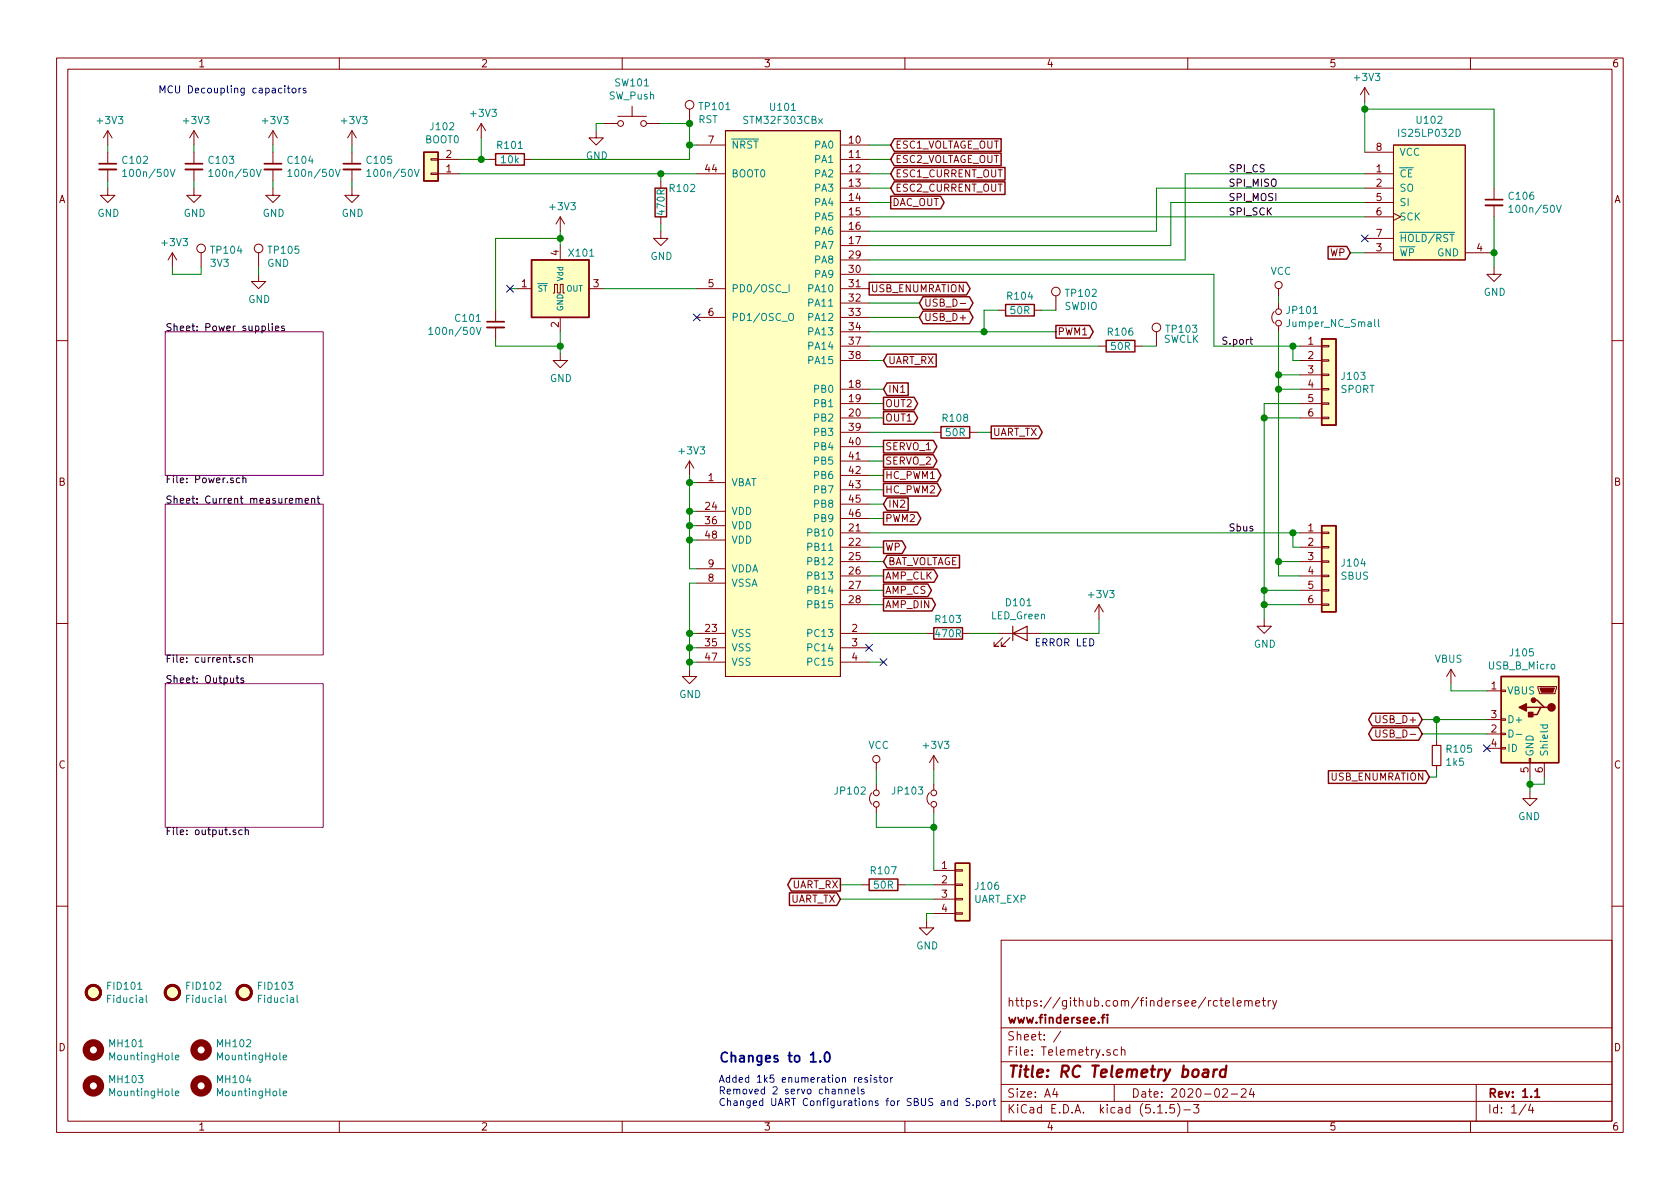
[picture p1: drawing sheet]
EESchema Schematic File Version 4
EELAYER 30 0
EELAYER END
$Descr A4 11693 8268
encoding utf-8
Sheet 1 4
Title "RC Telemetry board"
Date "2020-02-24"
Rev "1.1"
Comp "www.findersee.fi"
Comment1 "https://github.com/findersee/rctelemetry"
Comment2 ""
Comment3 ""
Comment4 ""
$EndDescr
$Comp
L Device:C_Small C104
U 1 1
P 1900 1150
F 0 "C104" H 1992 1196 50  0000 L CNN
F 1 "100n/50V" H 1992 1105 50  0000 L CNN
F 2 "Capacitor_SMD:C_0603_1608Metric_Pad1.05x0.95mm_HandSolder" H 1900 1150 50  0001 C CNN
F 3 "~" H 1900 1150 50  0001 C CNN
	1    1900 1150
	1    0    0    -1  
$EndComp
$Comp
L Device:C_Small C105
U 1 1
P 2450 1150
F 0 "C105" H 2542 1196 50  0000 L CNN
F 1 "100n/50V" H 2542 1105 50  0000 L CNN
F 2 "Capacitor_SMD:C_0603_1608Metric_Pad1.05x0.95mm_HandSolder" H 2450 1150 50  0001 C CNN
F 3 "~" H 2450 1150 50  0001 C CNN
	1    2450 1150
	1    0    0    -1  
$EndComp
Wire Wire Line
	2450 1000 2450 1050
Wire Wire Line
	1900 1050 1900 1000
Wire Wire Line
	2450 1250 2450 1300
Wire Wire Line
	1900 1250 1900 1300
$Comp
L power:GND #PWR0120
U 1 1
P 1900 1300
F 0 "#PWR0120" H 1900 1050 50  0001 C CNN
F 1 "GND" H 1905 1127 50  0000 C CNN
F 2 "" H 1900 1300 50  0001 C CNN
F 3 "" H 1900 1300 50  0001 C CNN
	1    1900 1300
	1    0    0    -1  
$EndComp
$Comp
L power:GND #PWR0121
U 1 1
P 2450 1300
F 0 "#PWR0121" H 2450 1050 50  0001 C CNN
F 1 "GND" H 2455 1127 50  0000 C CNN
F 2 "" H 2450 1300 50  0001 C CNN
F 3 "" H 2450 1300 50  0001 C CNN
	1    2450 1300
	1    0    0    -1  
$EndComp
$Comp
L power:+3V3 #PWR0116
U 1 1
P 1900 1000
F 0 "#PWR0116" H 1900 850 50  0001 C CNN
F 1 "+3V3" H 1915 1173 50  0000 C CNN
F 2 "" H 1900 1000 50  0001 C CNN
F 3 "" H 1900 1000 50  0001 C CNN
	1    1900 1000
	1    0    0    -1  
$EndComp
$Comp
L power:+3V3 #PWR0117
U 1 1
P 2450 1000
F 0 "#PWR0117" H 2450 850 50  0001 C CNN
F 1 "+3V3" H 2465 1173 50  0000 C CNN
F 2 "" H 2450 1000 50  0001 C CNN
F 3 "" H 2450 1000 50  0001 C CNN
	1    2450 1000
	1    0    0    -1  
$EndComp
$Comp
L power:GND #PWR0111
U 1 1
P 4800 4650
F 0 "#PWR0111" H 4800 4400 50  0001 C CNN
F 1 "GND" H 4805 4477 50  0000 C CNN
F 2 "" H 4800 4650 50  0001 C CNN
F 3 "" H 4800 4650 50  0001 C CNN
	1    4800 4650
	1    0    0    -1  
$EndComp
Wire Wire Line
	4850 4400 4800 4400
Wire Wire Line
	4800 4400 4800 4500
Wire Wire Line
	4850 4500 4800 4500
Connection ~ 4800 4500
Wire Wire Line
	4800 4500 4800 4600
Wire Wire Line
	4850 4600 4800 4600
Connection ~ 4800 4600
Wire Wire Line
	4800 4600 4800 4650
$Comp
L power:+3V3 #PWR0110
U 1 1
P 4800 3300
F 0 "#PWR0110" H 4800 3150 50  0001 C CNN
F 1 "+3V3" H 4815 3473 50  0000 C CNN
F 2 "" H 4800 3300 50  0001 C CNN
F 3 "" H 4800 3300 50  0001 C CNN
	1    4800 3300
	1    0    0    -1  
$EndComp
Wire Wire Line
	4850 3550 4800 3550
Wire Wire Line
	4800 3550 4800 3350
Wire Wire Line
	4850 3350 4800 3350
Connection ~ 4800 3350
Wire Wire Line
	4800 3350 4800 3300
Wire Wire Line
	4850 3650 4800 3650
Wire Wire Line
	4800 3650 4800 3550
Connection ~ 4800 3550
Wire Wire Line
	4850 3750 4800 3750
Wire Wire Line
	4800 3750 4800 3650
Connection ~ 4800 3650
$Comp
L Device:R R101
U 1 1
P 3550 1100
F 0 "R101" V 3450 1100 50  0000 C CNN
F 1 "10k" V 3550 1100 50  0000 C CNN
F 2 "Resistor_SMD:R_0603_1608Metric_Pad1.05x0.95mm_HandSolder" V 3480 1100 50  0001 C CNN
F 3 "~" H 3550 1100 50  0001 C CNN
	1    3550 1100
	0    1    1    0   
$EndComp
$Comp
L power:+3V3 #PWR0103
U 1 1
P 3350 950
F 0 "#PWR0103" H 3350 800 50  0001 C CNN
F 1 "+3V3" H 3365 1123 50  0000 C CNN
F 2 "" H 3350 950 50  0001 C CNN
F 3 "" H 3350 950 50  0001 C CNN
	1    3350 950 
	1    0    0    -1  
$EndComp
Wire Wire Line
	3400 1100 3350 1100
Wire Wire Line
	3350 1100 3350 950 
$Comp
L Device:R R102
U 1 1
P 4600 1400
F 0 "R102" H 4750 1500 50  0000 C CNN
F 1 "470R" V 4600 1400 50  0000 C CNN
F 2 "Resistor_SMD:R_0603_1608Metric_Pad1.05x0.95mm_HandSolder" V 4530 1400 50  0001 C CNN
F 3 "~" H 4600 1400 50  0001 C CNN
	1    4600 1400
	1    0    0    -1  
$EndComp
$Comp
L power:GND #PWR0107
U 1 1
P 4600 1600
F 0 "#PWR0107" H 4600 1350 50  0001 C CNN
F 1 "GND" H 4605 1427 50  0000 C CNN
F 2 "" H 4600 1600 50  0001 C CNN
F 3 "" H 4600 1600 50  0001 C CNN
	1    4600 1600
	1    0    0    -1  
$EndComp
Wire Wire Line
	4850 1200 4600 1200
Wire Wire Line
	4600 1200 4600 1250
Wire Wire Line
	4600 1550 4600 1600
$Comp
L Connector_Generic:Conn_01x02 J102
U 1 1
P 3000 1200
F 0 "J102" H 2920 875 50  0000 C CNN
F 1 "BOOT0" H 2920 966 50  0000 C CNN
F 2 "Pin_Headers:Pin_Header_Straight_1x02_Pitch1.27mm" H 3000 1200 50  0001 C CNN
F 3 "~" H 3000 1200 50  0001 C CNN
F 4 "-prod" H 3000 1200 50  0001 C CNN "Config"
	1    3000 1200
	-1   0    0    1   
$EndComp
Wire Wire Line
	3200 1100 3350 1100
Connection ~ 3350 1100
Wire Wire Line
	4600 1200 3200 1200
Connection ~ 4600 1200
$Sheet
S 1150 2300 1100 1000
U 5CE22262
F0 "Power supplies" 50
F1 "Power.sch" 50
$EndSheet
$Sheet
S 1150 3500 1100 1050
U 5CE3A6F3
F0 "Current measurement" 50
F1 "current.sch" 50
$EndSheet
Text GLabel 6200 1000 2    50   Input ~ 0
ESC1_VOLTAGE_OUT
Text GLabel 6200 1100 2    50   Input ~ 0
ESC2_VOLTAGE_OUT
Text GLabel 6200 1200 2    50   Input ~ 0
ESC1_CURRENT_OUT
Text GLabel 6200 1300 2    50   Input ~ 0
ESC2_CURRENT_OUT
Wire Wire Line
	6200 1000 6050 1000
Wire Wire Line
	6050 1100 6200 1100
Wire Wire Line
	6200 1200 6050 1200
Wire Wire Line
	6050 1300 6200 1300
$Comp
L Connector_Generic:Conn_01x06 J103
U 1 1
P 9250 2600
F 0 "J103" H 9329 2592 50  0000 L CNN
F 1 "SPORT" H 9329 2501 50  0000 L CNN
F 2 "Pin_Headers:Pin_Header_Straight_2x03" H 9250 2600 50  0001 C CNN
F 3 "~" H 9250 2600 50  0001 C CNN
F 4 "-prod" H 9250 2600 50  0001 C CNN "Config"
	1    9250 2600
	1    0    0    -1  
$EndComp
$Comp
L power:VCC #PWR0105
U 1 1
P 8900 2050
F 0 "#PWR0105" H 8900 1900 50  0001 C CNN
F 1 "VCC" H 8917 2223 50  0000 C CNN
F 2 "" H 8900 2050 50  0001 C CNN
F 3 "" H 8900 2050 50  0001 C CNN
	1    8900 2050
	1    0    0    -1  
$EndComp
Wire Wire Line
	9050 2600 8900 2600
Wire Wire Line
	9050 2700 8900 2700
Wire Wire Line
	8900 2700 8900 2600
Wire Wire Line
	9050 2800 8800 2800
Wire Wire Line
	8800 2800 8800 2900
Wire Wire Line
	9050 2900 8800 2900
Connection ~ 8800 2900
Wire Wire Line
	9050 2500 9000 2500
Wire Wire Line
	9000 2500 9000 2400
Wire Wire Line
	9000 2400 9050 2400
$Comp
L Connector_Generic:Conn_01x06 J104
U 1 1
P 9250 3900
F 0 "J104" H 9329 3892 50  0000 L CNN
F 1 "SBUS" H 9329 3801 50  0000 L CNN
F 2 "Pin_Headers:Pin_Header_Straight_2x03" H 9250 3900 50  0001 C CNN
F 3 "~" H 9250 3900 50  0001 C CNN
F 4 "-prod" H 9250 3900 50  0001 C CNN "Config"
	1    9250 3900
	1    0    0    -1  
$EndComp
$Comp
L power:GND #PWR0109
U 1 1
P 8800 4300
F 0 "#PWR0109" H 8800 4050 50  0001 C CNN
F 1 "GND" H 8805 4127 50  0000 C CNN
F 2 "" H 8800 4300 50  0001 C CNN
F 3 "" H 8800 4300 50  0001 C CNN
	1    8800 4300
	1    0    0    -1  
$EndComp
Wire Wire Line
	9050 3900 8900 3900
Wire Wire Line
	9050 4000 8900 4000
Wire Wire Line
	8900 4000 8900 3900
Connection ~ 8900 3900
Wire Wire Line
	9050 4100 8800 4100
Wire Wire Line
	9050 4200 8800 4200
Connection ~ 8800 4200
Wire Wire Line
	8800 4200 8800 4300
Wire Wire Line
	9050 3800 9000 3800
Wire Wire Line
	9000 3800 9000 3700
Wire Wire Line
	9000 3700 9050 3700
Wire Wire Line
	6050 2100 6400 2100
Wire Wire Line
	6050 2200 6400 2200
$Comp
L Connector:USB_B_Micro J105
U 1 1
P 10650 5000
F 0 "J105" H 10705 5467 50  0000 C CNN
F 1 "USB_B_Micro" H 10705 5376 50  0000 C CNN
F 2 "PCBDecals:USB_Micro-B" H 10800 4950 50  0001 C CNN
F 3 "~" H 10800 4950 50  0001 C CNN
F 4 "-prod" H 10650 5000 50  0001 C CNN "Config"
	1    10650 5000
	-1   0    0    -1  
$EndComp
Wire Wire Line
	10350 5000 10000 5000
Wire Wire Line
	10350 5100 9900 5100
$Comp
L power:GND #PWR0113
U 1 1
P 10650 5500
F 0 "#PWR0113" H 10650 5250 50  0001 C CNN
F 1 "GND" H 10655 5327 50  0000 C CNN
F 2 "" H 10650 5500 50  0001 C CNN
F 3 "" H 10650 5500 50  0001 C CNN
	1    10650 5500
	-1   0    0    -1  
$EndComp
Wire Wire Line
	10650 5500 10650 5450
Wire Wire Line
	10650 5450 10750 5450
Wire Wire Line
	10750 5450 10750 5400
Wire Wire Line
	10650 5450 10650 5400
Connection ~ 10650 5450
Wire Wire Line
	4850 2000 4200 2000
$Comp
L power:+3V3 #PWR0106
U 1 1
P 3900 1600
F 0 "#PWR0106" H 3900 1450 50  0001 C CNN
F 1 "+3V3" H 3915 1773 50  0000 C CNN
F 2 "" H 3900 1600 50  0001 C CNN
F 3 "" H 3900 1600 50  0001 C CNN
	1    3900 1600
	1    0    0    -1  
$EndComp
Wire Wire Line
	3900 1600 3900 1650
$Comp
L power:GND #PWR0108
U 1 1
P 3900 2450
F 0 "#PWR0108" H 3900 2200 50  0001 C CNN
F 1 "GND" H 3905 2277 50  0000 C CNN
F 2 "" H 3900 2450 50  0001 C CNN
F 3 "" H 3900 2450 50  0001 C CNN
	1    3900 2450
	1    0    0    -1  
$EndComp
Wire Wire Line
	3900 2300 3900 2400
Wire Wire Line
	3600 2000 3550 2000
Connection ~ 3900 1650
Wire Wire Line
	3900 1650 3900 1700
$Comp
L Device:C_Small C101
U 1 1
P 3450 2250
F 0 "C101" H 3542 2296 50  0000 L CNN
F 1 "100n/50V" H 3542 2205 50  0000 L CNN
F 2 "Capacitor_SMD:C_0603_1608Metric_Pad1.05x0.95mm_HandSolder" H 3450 2250 50  0001 C CNN
F 3 "~" H 3450 2250 50  0001 C CNN
	1    3450 2250
	-1   0    0    -1  
$EndComp
Wire Wire Line
	3450 1650 3450 2150
Wire Wire Line
	3900 2400 3450 2400
Wire Wire Line
	3450 2400 3450 2350
Connection ~ 3900 2400
Wire Wire Line
	3900 2400 3900 2450
Text Label 8550 3700 0    50   ~ 0
Sbus
Connection ~ 9000 2400
Text Label 8500 2400 0    50   ~ 0
S.port
Wire Wire Line
	8450 2400 8450 1900
Wire Wire Line
	8450 1900 6050 1900
Wire Wire Line
	8450 2400 9000 2400
$Comp
L power:GND #PWR0104
U 1 1
P 10400 1850
F 0 "#PWR0104" H 10400 1600 50  0001 C CNN
F 1 "GND" H 10405 1677 50  0000 C CNN
F 2 "" H 10400 1850 50  0001 C CNN
F 3 "" H 10400 1850 50  0001 C CNN
	1    10400 1850
	1    0    0    -1  
$EndComp
Wire Wire Line
	8900 2700 8900 3900
Connection ~ 8900 2700
Wire Wire Line
	8800 2900 8800 4100
Connection ~ 8800 4100
Wire Wire Line
	8800 4100 8800 4200
$Comp
L Switch:SW_Push SW101
U 1 1
P 4400 850
F 0 "SW101" H 4400 1135 50  0000 C CNN
F 1 "SW_Push" H 4400 1044 50  0000 C CNN
F 2 "Button_Switch_SMD:SW_SPST_B3U-1000P" H 4400 1050 50  0001 C CNN
F 3 "https://omronfs.omron.com/en_US/ecb/products/pdf/en-b3u.pdf" H 4400 1050 50  0001 C CNN
F 4 "-prod" H 4400 850 50  0001 C CNN "Config"
F 5 "B3U-1000P" H 4400 850 50  0001 C CNN "MPN"
F 6 "Omron" H 4400 850 50  0001 C CNN "Manufacturer"
	1    4400 850 
	1    0    0    -1  
$EndComp
$Comp
L power:GND #PWR0102
U 1 1
P 4150 900
F 0 "#PWR0102" H 4150 650 50  0001 C CNN
F 1 "GND" H 4155 727 50  0000 C CNN
F 2 "" H 4150 900 50  0001 C CNN
F 3 "" H 4150 900 50  0001 C CNN
	1    4150 900 
	1    0    0    -1  
$EndComp
Wire Wire Line
	4200 850  4150 850 
Wire Wire Line
	4150 850  4150 900 
Wire Wire Line
	4850 1000 4800 1000
Wire Wire Line
	4800 1000 4800 1100
Wire Wire Line
	4800 1100 3700 1100
Wire Wire Line
	4600 850  4800 850 
Wire Wire Line
	4800 850  4800 1000
Connection ~ 4800 1000
$Sheet
S 1150 4750 1100 1000
U 5CEA3FFC
F0 "Outputs" 50
F1 "output.sch" 50
$EndSheet
Text Label 8550 1500 0    50   ~ 0
SPI_SCK
Text Label 8550 1300 0    50   ~ 0
SPI_MISO
Text Label 8550 1400 0    50   ~ 0
SPI_MOSI
Text Label 8550 1200 0    50   ~ 0
SPI_CS
Wire Wire Line
	6150 2500 6050 2500
Wire Wire Line
	6050 2700 6150 2700
Text GLabel 6150 3600 2    50   Output ~ 0
PWM2
Text GLabel 6150 3300 2    50   Output ~ 0
HC_PWM1
Text GLabel 6150 3400 2    50   Output ~ 0
HC_PWM2
Text GLabel 7350 2300 2    50   Output ~ 0
PWM1
Wire Wire Line
	6150 3300 6050 3300
Wire Wire Line
	6150 3400 6050 3400
Wire Wire Line
	6150 3600 6050 3600
Text GLabel 6150 2900 2    50   Output ~ 0
OUT1
Text GLabel 6150 2700 2    50   Input ~ 0
IN1
Text GLabel 6150 2800 2    50   Output ~ 0
OUT2
Text GLabel 6150 3500 2    50   Input ~ 0
IN2
Wire Wire Line
	6050 2800 6150 2800
Wire Wire Line
	6150 2900 6050 2900
Wire Wire Line
	6050 3100 6150 3100
Wire Wire Line
	4850 4050 4800 4050
Connection ~ 4800 4400
Wire Wire Line
	6150 4100 6050 4100
Wire Wire Line
	6150 4200 6050 4200
$Comp
L power:GND #PWR0122
U 1 1
P 6450 6400
F 0 "#PWR0122" H 6450 6150 50  0001 C CNN
F 1 "GND" H 6455 6227 50  0000 C CNN
F 2 "" H 6450 6400 50  0001 C CNN
F 3 "" H 6450 6400 50  0001 C CNN
	1    6450 6400
	1    0    0    -1  
$EndComp
Wire Wire Line
	6500 6350 6450 6350
Wire Wire Line
	6450 6350 6450 6400
Text GLabel 6150 3900 2    50   Input ~ 0
BAT_VOLTAGE
Wire Wire Line
	6150 3900 6050 3900
$Comp
L Device:Jumper_NC_Small JP101
U 1 1
P 8900 2200
F 0 "JP101" V 8946 2153 50  0000 R CNN
F 1 "Jumper_NC_Small" V 8855 2153 50  0000 R CNN
F 2 "Connector_PinHeader_2.54mm:PinHeader_1x02_P2.54mm_Vertical" H 8900 2200 50  0001 C CNN
F 3 "~" H 8900 2200 50  0001 C CNN
F 4 "-prod" H 8900 2200 50  0001 C CNN "Config"
	1    8900 2200
	0    -1   -1   0   
$EndComp
Wire Wire Line
	8900 2300 8900 2600
Connection ~ 8900 2600
Wire Wire Line
	8900 2050 8900 2100
Wire Wire Line
	10350 4800 10100 4800
NoConn ~ 4850 2200
Wire Wire Line
	10100 4800 10100 4750
$Comp
L power:VBUS #PWR0112
U 1 1
P 10100 4750
F 0 "#PWR0112" H 10100 4600 50  0001 C CNN
F 1 "VBUS" H 10115 4923 50  0000 C CNN
F 2 "" H 10100 4750 50  0001 C CNN
F 3 "" H 10100 4750 50  0001 C CNN
	1    10100 4750
	-1   0    0    -1  
$EndComp
Wire Wire Line
	6050 4000 6150 4000
Wire Wire Line
	8250 1200 8250 1800
Connection ~ 9000 3700
Wire Wire Line
	8250 1200 9500 1200
$Comp
L power:+3V3 #PWR0101
U 1 1
P 9500 700
F 0 "#PWR0101" H 9500 550 50  0001 C CNN
F 1 "+3V3" H 9515 873 50  0000 C CNN
F 2 "" H 9500 700 50  0001 C CNN
F 3 "" H 9500 700 50  0001 C CNN
	1    9500 700 
	1    0    0    -1  
$EndComp
NoConn ~ 9500 1650
$Comp
L Device:LED D101
U 1 1
P 7100 4400
F 0 "D101" H 7091 4616 50  0000 C CNN
F 1 "LED_Green" H 7091 4525 50  0000 C CNN
F 2 "LEDs:LED_0603_HandSoldering" H 7100 4400 50  0001 C CNN
F 3 "~" H 7100 4400 50  0001 C CNN
	1    7100 4400
	1    0    0    -1  
$EndComp
$Comp
L power:+3V3 #PWR0125
U 1 1
P 7650 4300
F 0 "#PWR0125" H 7650 4150 50  0001 C CNN
F 1 "+3V3" H 7665 4473 50  0000 C CNN
F 2 "" H 7650 4300 50  0001 C CNN
F 3 "" H 7650 4300 50  0001 C CNN
	1    7650 4300
	1    0    0    -1  
$EndComp
Wire Wire Line
	7650 4300 7650 4400
Wire Wire Line
	7650 4400 7250 4400
$Comp
L Telemetry-rescue:STM32F303CBx-Misc U101
U 1 1
P 5450 3100
F 0 "U101" H 5450 5465 50  0000 C CNN
F 1 "STM32F303CBx" H 5450 5374 50  0000 C CNN
F 2 "Housings_QFP:LQFP-48_7x7mm_Pitch0.5mm" H 6200 4950 50  0001 C CNN
F 3 "https://www.st.com/resource/en/datasheet/stm32f303cb.pdf" H 6200 4950 50  0001 C CNN
F 4 "ST Microelectronics" H 5450 3100 50  0001 C CNN "Manufacturer"
F 5 "STM32F303CB" H 5450 3100 50  0001 C CNN "MPN"
	1    5450 3100
	1    0    0    -1  
$EndComp
Text Notes 7200 4500 0    50   ~ 0
ERROR LED
$Comp
L Device:R R103
U 1 1
P 6600 4400
F 0 "R103" V 6500 4400 50  0000 C CNN
F 1 "470R" V 6600 4400 50  0000 C CNN
F 2 "Resistor_SMD:R_0603_1608Metric_Pad1.05x0.95mm_HandSolder" V 6530 4400 50  0001 C CNN
F 3 "~" H 6600 4400 50  0001 C CNN
	1    6600 4400
	0    1    1    0   
$EndComp
Wire Wire Line
	6950 4400 6750 4400
Wire Wire Line
	6050 4400 6450 4400
$Comp
L Device:C_Small C106
U 1 1
P 10400 1400
F 0 "C106" H 10492 1446 50  0000 L CNN
F 1 "100n/50V" H 10492 1355 50  0000 L CNN
F 2 "Capacitor_SMD:C_0603_1608Metric_Pad1.05x0.95mm_HandSolder" H 10400 1400 50  0001 C CNN
F 3 "~" H 10400 1400 50  0001 C CNN
	1    10400 1400
	1    0    0    -1  
$EndComp
Wire Wire Line
	10400 1300 10400 750 
Wire Wire Line
	6050 1400 6200 1400
Wire Wire Line
	8250 1800 6050 1800
Wire Wire Line
	6050 1600 8050 1600
Wire Wire Line
	8050 1300 8050 1600
Wire Wire Line
	8150 1400 9500 1400
Wire Wire Line
	6050 1700 8150 1700
Wire Wire Line
	8150 1400 8150 1700
Wire Wire Line
	6050 1500 9500 1500
Wire Wire Line
	9500 1750 9400 1750
$Comp
L Mechanical:MountingHole MH101
U 1 1
P 650 7300
F 0 "MH101" H 750 7346 50  0000 L CNN
F 1 "MountingHole" H 750 7255 50  0000 L CNN
F 2 "Mounting_Holes:MountingHole_3.2mm_M3_DIN965" H 650 7300 50  0001 C CNN
F 3 "~" H 650 7300 50  0001 C CNN
F 4 "" H 650 7300 50  0001 C CNN "Config"
	1    650  7300
	1    0    0    -1  
$EndComp
$Comp
L Mechanical:MountingHole MH103
U 1 1
P 650 7550
F 0 "MH103" H 750 7596 50  0000 L CNN
F 1 "MountingHole" H 750 7505 50  0000 L CNN
F 2 "Mounting_Holes:MountingHole_3.2mm_M3_DIN965" H 650 7550 50  0001 C CNN
F 3 "~" H 650 7550 50  0001 C CNN
F 4 "" H 650 7550 50  0001 C CNN "Config"
	1    650  7550
	1    0    0    -1  
$EndComp
$Comp
L Mechanical:MountingHole MH102
U 1 1
P 1400 7300
F 0 "MH102" H 1500 7346 50  0000 L CNN
F 1 "MountingHole" H 1500 7255 50  0000 L CNN
F 2 "Mounting_Holes:MountingHole_3.2mm_M3_DIN965" H 1400 7300 50  0001 C CNN
F 3 "~" H 1400 7300 50  0001 C CNN
F 4 "" H 1400 7300 50  0001 C CNN "Config"
	1    1400 7300
	1    0    0    -1  
$EndComp
$Comp
L Mechanical:MountingHole MH104
U 1 1
P 1400 7550
F 0 "MH104" H 1500 7596 50  0000 L CNN
F 1 "MountingHole" H 1500 7505 50  0000 L CNN
F 2 "Mounting_Holes:MountingHole_3.2mm_M3_DIN965" H 1400 7550 50  0001 C CNN
F 3 "~" H 1400 7550 50  0001 C CNN
F 4 "" H 1400 7550 50  0001 C CNN "Config"
	1    1400 7550
	1    0    0    -1  
$EndComp
Text GLabel 6200 1400 2    50   Output ~ 0
DAC_OUT
Text GLabel 6150 4100 2    50   Output ~ 0
AMP_CS
Wire Wire Line
	6050 4600 6150 4600
$Comp
L Connector:TestPoint TP101
U 1 1
P 4800 850
F 0 "TP101" H 4858 970 50  0000 L CNN
F 1 "RST" H 4858 879 50  0000 L CNN
F 2 "Wire_Pads:SolderWirePad_single_0-8mmDrill" H 5000 850 50  0001 C CNN
F 3 "~" H 5000 850 50  0001 C CNN
	1    4800 850 
	1    0    0    -1  
$EndComp
Connection ~ 4800 850 
$Comp
L Connector:TestPoint TP104
U 1 1
P 1400 1850
F 0 "TP104" H 1458 1970 50  0000 L CNN
F 1 "3V3" H 1458 1879 50  0000 L CNN
F 2 "Wire_Pads:SolderWirePad_single_0-8mmDrill" H 1600 1850 50  0001 C CNN
F 3 "~" H 1600 1850 50  0001 C CNN
	1    1400 1850
	1    0    0    -1  
$EndComp
$Comp
L power:+3V3 #PWR0126
U 1 1
P 1200 1850
F 0 "#PWR0126" H 1200 1700 50  0001 C CNN
F 1 "+3V3" H 1215 2023 50  0000 C CNN
F 2 "" H 1200 1850 50  0001 C CNN
F 3 "" H 1200 1850 50  0001 C CNN
	1    1200 1850
	1    0    0    -1  
$EndComp
Wire Wire Line
	1400 1850 1400 1900
Wire Wire Line
	1400 1900 1200 1900
Wire Wire Line
	1200 1900 1200 1850
$Comp
L Connector:TestPoint TP105
U 1 1
P 1800 1850
F 0 "TP105" H 1858 1970 50  0000 L CNN
F 1 "GND" H 1858 1879 50  0000 L CNN
F 2 "Wire_Pads:SolderWirePad_single_0-8mmDrill" H 2000 1850 50  0001 C CNN
F 3 "~" H 2000 1850 50  0001 C CNN
	1    1800 1850
	1    0    0    -1  
$EndComp
$Comp
L power:GND #PWR0127
U 1 1
P 1800 1900
F 0 "#PWR0127" H 1800 1650 50  0001 C CNN
F 1 "GND" H 1805 1727 50  0000 C CNN
F 2 "" H 1800 1900 50  0001 C CNN
F 3 "" H 1800 1900 50  0001 C CNN
	1    1800 1900
	1    0    0    -1  
$EndComp
Wire Wire Line
	1800 1850 1800 1900
$Comp
L Telemetry-rescue:SG-310_SCF_8.000000MHZ-Misc X101
U 1 1
P 3900 2000
F 0 "X101" H 3950 2250 50  0000 L CNN
F 1 "SG-310_SCF_8.000000MHZ" H 4450 1750 50  0001 C CNN
F 2 "PCBDecals:SG- 310" H 3900 2000 50  0001 C CNN
F 3 "https://support.epson.biz/td/api/doc_check.php?dl=brief_SG-310SEF&lang=en" H 3900 2000 50  0001 C CNN
F 4 "Epson" H 3900 2000 50  0001 C CNN "Manufacturer"
F 5 "SG-310_SCF_8.000000MHZ" H 3900 2000 50  0001 C CNN "MPN"
F 6 "SMD Oscillator 8 MHz" H 3900 2000 50  0001 C CNN "Description"
	1    3900 2000
	1    0    0    -1  
$EndComp
Wire Wire Line
	3450 1650 3900 1650
Wire Wire Line
	8050 1300 9500 1300
Wire Wire Line
	10400 1500 10400 1750
$Comp
L Telemetry-rescue:IS25LP032D-Misc U102
U 1 1
P 9950 1400
AR Path="/5CF328C7" Ref="U102"  Part="1" 
AR Path="/5CEA3FFC/5CF328C7" Ref="U102"  Part="1" 
F 0 "U102" H 9950 1975 50  0000 C CNN
F 1 "IS25LP032D" H 9950 1884 50  0000 C CNN
F 2 "digikey-footprints:SOIC-8_W5.6mm" H 9850 1250 50  0001 C CNN
F 3 "http://www.issi.com/WW/pdf/25LP-WP032D.pdf" H 9850 1250 50  0001 C CNN
F 4 "ISSI" H 9950 1400 50  0001 C CNN "Manufacturer"
F 5 "IS25LP032D" H 9950 1400 50  0001 C CNN "MPN"
	1    9950 1400
	1    0    0    -1  
$EndComp
Connection ~ 10400 1750
Wire Wire Line
	10400 1750 10400 1850
Wire Wire Line
	9500 750  10400 750 
Wire Wire Line
	9500 700  9500 750 
Connection ~ 9500 750 
Wire Wire Line
	9500 750  9500 1050
Wire Wire Line
	6150 3500 6050 3500
Wire Wire Line
	6050 3200 6150 3200
Text GLabel 6150 4000 2    50   Output ~ 0
AMP_CLK
Text GLabel 6150 4200 2    50   Output ~ 0
AMP_DIN
NoConn ~ 6050 4500
NoConn ~ 10350 5200
NoConn ~ 3550 2000
Wire Wire Line
	6050 3700 9000 3700
$Comp
L Connector:TestPoint TP102
U 1 1
P 7350 2150
F 0 "TP102" H 7408 2270 50  0000 L CNN
F 1 "SWDIO" H 7408 2179 50  0000 L CNN
F 2 "Wire_Pads:SolderWirePad_single_0-8mmDrill" H 7550 2150 50  0001 C CNN
F 3 "~" H 7550 2150 50  0001 C CNN
	1    7350 2150
	1    0    0    -1  
$EndComp
$Comp
L Connector:TestPoint TP103
U 1 1
P 8050 2400
F 0 "TP103" H 8108 2520 50  0000 L CNN
F 1 "SWCLK" H 8100 2450 50  0000 L CNN
F 2 "Wire_Pads:SolderWirePad_single_0-8mmDrill" H 8250 2400 50  0001 C CNN
F 3 "~" H 8250 2400 50  0001 C CNN
	1    8050 2400
	1    0    0    -1  
$EndComp
Text GLabel 5850 6150 0    50   Output ~ 0
UART_RX
Text GLabel 5850 6250 0    50   Input ~ 0
UART_TX
Text GLabel 6150 3100 2    50   Output ~ 0
SERVO_1
Text GLabel 6150 3200 2    50   Output ~ 0
SERVO_2
Text GLabel 6050 2000 2    50   Output ~ 0
USB_ENUMRATION
Wire Wire Line
	6050 3800 6150 3800
Wire Wire Line
	10000 5000 10000 5150
Connection ~ 10000 5000
Wire Wire Line
	10000 5000 9900 5000
Wire Wire Line
	10000 5350 10000 5400
Wire Wire Line
	10000 5400 9950 5400
Text GLabel 9950 5400 0    50   Input ~ 0
USB_ENUMRATION
$Comp
L Device:R_Small R105
U 1 1
P 10000 5250
F 0 "R105" H 10059 5296 50  0000 L CNN
F 1 "1k5" H 10059 5205 50  0000 L CNN
F 2 "Resistor_SMD:R_0603_1608Metric_Pad1.05x0.95mm_HandSolder" H 10000 5250 50  0001 C CNN
F 3 "~" H 10000 5250 50  0001 C CNN
	1    10000 5250
	1    0    0    -1  
$EndComp
Text GLabel 6150 2500 2    50   Input ~ 0
UART_RX
Text GLabel 6900 3000 2    50   Output ~ 0
UART_TX
Text GLabel 9400 1750 0    50   Input ~ 0
WP
Text GLabel 6150 3800 2    50   Output ~ 0
WP
$Comp
L Device:R R104
U 1 1
P 7100 2150
F 0 "R104" V 7000 2150 50  0000 C CNN
F 1 "50R" V 7100 2150 50  0000 C CNN
F 2 "Resistor_SMD:R_0603_1608Metric_Pad1.05x0.95mm_HandSolder" V 7030 2150 50  0001 C CNN
F 3 "~" H 7100 2150 50  0001 C CNN
	1    7100 2150
	0    1    1    0   
$EndComp
Wire Wire Line
	7250 2150 7350 2150
Wire Wire Line
	6050 2300 6850 2300
Wire Wire Line
	6950 2150 6850 2150
Wire Wire Line
	6850 2150 6850 2300
Connection ~ 6850 2300
Wire Wire Line
	6850 2300 7350 2300
$Comp
L Device:R R106
U 1 1
P 7800 2400
F 0 "R106" V 7700 2400 50  0000 C CNN
F 1 "50R" V 7800 2400 50  0000 C CNN
F 2 "Resistor_SMD:R_0603_1608Metric_Pad1.05x0.95mm_HandSolder" V 7730 2400 50  0001 C CNN
F 3 "~" H 7800 2400 50  0001 C CNN
	1    7800 2400
	0    1    1    0   
$EndComp
Wire Wire Line
	8050 2400 7950 2400
Wire Wire Line
	6050 2400 7650 2400
$Comp
L Device:R R107
U 1 1
P 6150 6150
F 0 "R107" V 6050 6150 50  0000 C CNN
F 1 "50R" V 6150 6150 50  0000 C CNN
F 2 "Resistor_SMD:R_0603_1608Metric_Pad1.05x0.95mm_HandSolder" V 6080 6150 50  0001 C CNN
F 3 "~" H 6150 6150 50  0001 C CNN
	1    6150 6150
	0    1    1    0   
$EndComp
Wire Wire Line
	6000 6150 5850 6150
Wire Wire Line
	6300 6150 6500 6150
$Comp
L Device:R R108
U 1 1
P 6650 3000
F 0 "R108" V 6550 3000 50  0000 C CNN
F 1 "50R" V 6650 3000 50  0000 C CNN
F 2 "Resistor_SMD:R_0603_1608Metric_Pad1.05x0.95mm_HandSolder" V 6580 3000 50  0001 C CNN
F 3 "~" H 6650 3000 50  0001 C CNN
	1    6650 3000
	0    1    1    0   
$EndComp
Wire Wire Line
	6800 3000 6900 3000
Wire Wire Line
	6050 3000 6500 3000
Wire Wire Line
	5850 6250 6500 6250
Wire Wire Line
	4800 4050 4800 4400
Wire Wire Line
	4850 3950 4800 3950
Connection ~ 4800 3750
Wire Wire Line
	4800 3750 4800 3950
Text Notes 5000 7400 0    67   ~ 13
Changes to 1.0\n
Text Notes 5000 7700 0    50   ~ 0
Added 1k5 enumeration resistor\nRemoved 2 servo channels\nChanged UART Configurations for SBUS and S.port
Text GLabel 9900 5000 0    50   BiDi ~ 0
USB_D+
Text GLabel 9900 5100 0    50   BiDi ~ 0
USB_D-
Text GLabel 6400 2200 2    50   BiDi ~ 0
USB_D+
Text GLabel 6400 2100 2    50   BiDi ~ 0
USB_D-
$Comp
L Mechanical:Fiducial FID101
U 1 1
P 650 6900
F 0 "FID101" H 735 6946 50  0000 L CNN
F 1 "Fiducial" H 735 6855 50  0000 L CNN
F 2 "Fiducial:Fiducial_1mm_Mask2mm" H 650 6900 50  0001 C CNN
F 3 "~" H 650 6900 50  0001 C CNN
	1    650  6900
	1    0    0    -1  
$EndComp
$Comp
L Mechanical:Fiducial FID102
U 1 1
P 1200 6900
F 0 "FID102" H 1285 6946 50  0000 L CNN
F 1 "Fiducial" H 1285 6855 50  0000 L CNN
F 2 "Fiducial:Fiducial_1mm_Mask2mm" H 1200 6900 50  0001 C CNN
F 3 "~" H 1200 6900 50  0001 C CNN
	1    1200 6900
	1    0    0    -1  
$EndComp
$Comp
L Mechanical:Fiducial FID103
U 1 1
P 1700 6900
F 0 "FID103" H 1785 6946 50  0000 L CNN
F 1 "Fiducial" H 1785 6855 50  0000 L CNN
F 2 "Fiducial:Fiducial_1mm_Mask2mm" H 1700 6900 50  0001 C CNN
F 3 "~" H 1700 6900 50  0001 C CNN
	1    1700 6900
	1    0    0    -1  
$EndComp
Text Notes 1100 650  0    50   ~ 0
MCU Decoupling capacitors
$Comp
L power:+3V3 #PWR0115
U 1 1
P 1350 1000
F 0 "#PWR0115" H 1350 850 50  0001 C CNN
F 1 "+3V3" H 1365 1173 50  0000 C CNN
F 2 "" H 1350 1000 50  0001 C CNN
F 3 "" H 1350 1000 50  0001 C CNN
	1    1350 1000
	1    0    0    -1  
$EndComp
$Comp
L power:GND #PWR0119
U 1 1
P 1350 1300
F 0 "#PWR0119" H 1350 1050 50  0001 C CNN
F 1 "GND" H 1355 1127 50  0000 C CNN
F 2 "" H 1350 1300 50  0001 C CNN
F 3 "" H 1350 1300 50  0001 C CNN
	1    1350 1300
	1    0    0    -1  
$EndComp
Wire Wire Line
	1350 1250 1350 1300
Wire Wire Line
	1350 1050 1350 1000
$Comp
L Device:C_Small C103
U 1 1
P 1350 1150
F 0 "C103" H 1442 1196 50  0000 L CNN
F 1 "100n/50V" H 1442 1105 50  0000 L CNN
F 2 "Capacitor_SMD:C_0603_1608Metric_Pad1.05x0.95mm_HandSolder" H 1350 1150 50  0001 C CNN
F 3 "~" H 1350 1150 50  0001 C CNN
	1    1350 1150
	1    0    0    -1  
$EndComp
Wire Wire Line
	750  1000 750  1050
Wire Wire Line
	750  1250 750  1300
$Comp
L power:GND #PWR0118
U 1 1
P 750 1300
F 0 "#PWR0118" H 750 1050 50  0001 C CNN
F 1 "GND" H 755 1127 50  0000 C CNN
F 2 "" H 750 1300 50  0001 C CNN
F 3 "" H 750 1300 50  0001 C CNN
	1    750  1300
	1    0    0    -1  
$EndComp
$Comp
L power:+3V3 #PWR0114
U 1 1
P 750 1000
F 0 "#PWR0114" H 750 850 50  0001 C CNN
F 1 "+3V3" H 765 1173 50  0000 C CNN
F 2 "" H 750 1000 50  0001 C CNN
F 3 "" H 750 1000 50  0001 C CNN
	1    750  1000
	1    0    0    -1  
$EndComp
$Comp
L Device:C_Small C102
U 1 1
P 750 1150
F 0 "C102" H 842 1196 50  0000 L CNN
F 1 "100n/50V" H 842 1105 50  0000 L CNN
F 2 "Capacitor_SMD:C_0603_1608Metric_Pad1.05x0.95mm_HandSolder" H 750 1150 50  0001 C CNN
F 3 "~" H 750 1150 50  0001 C CNN
	1    750  1150
	1    0    0    -1  
$EndComp
NoConn ~ 6150 4600
$Comp
L power:VCC #PWR0123
U 1 1
P 6100 5350
F 0 "#PWR0123" H 6100 5200 50  0001 C CNN
F 1 "VCC" H 6117 5523 50  0000 C CNN
F 2 "" H 6100 5350 50  0001 C CNN
F 3 "" H 6100 5350 50  0001 C CNN
	1    6100 5350
	1    0    0    -1  
$EndComp
$Comp
L power:+3V3 #PWR0144
U 1 1
P 6500 5350
F 0 "#PWR0144" H 6500 5200 50  0001 C CNN
F 1 "+3V3" H 6515 5523 50  0000 C CNN
F 2 "" H 6500 5350 50  0001 C CNN
F 3 "" H 6500 5350 50  0001 C CNN
	1    6500 5350
	1    0    0    -1  
$EndComp
Wire Wire Line
	6100 5750 6100 5650
Wire Wire Line
	6100 5750 6500 5750
Wire Wire Line
	6100 5450 6100 5350
Wire Wire Line
	6500 5350 6500 5450
Wire Wire Line
	6500 5650 6500 5750
$Comp
L Connector_Generic:Conn_01x04 J106
U 1 1
P 6700 6150
F 0 "J106" H 6779 6142 50  0000 L CNN
F 1 "UART_EXP" H 6779 6051 50  0000 L CNN
F 2 "Connector_PinHeader_2.54mm:PinHeader_2x02_P2.54mm_Vertical" H 6700 6150 50  0001 C CNN
F 3 "~" H 6700 6150 50  0001 C CNN
F 4 "-prod" H 6700 6150 50  0001 C CNN "Config"
	1    6700 6150
	1    0    0    -1  
$EndComp
Connection ~ 6500 5750
$Comp
L Device:Jumper_NC_Small JP103
U 1 1
P 6500 5550
F 0 "JP103" V 6550 5850 50  0000 R CNN
F 1 "Jumper_NC_Small" V 6455 5503 50  0001 R CNN
F 2 "Resistor_SMD:R_0402_1005Metric" H 6500 5550 50  0001 C CNN
F 3 "~" H 6500 5550 50  0001 C CNN
F 4 "dnp" H 6500 5550 50  0001 C CNN "Config"
	1    6500 5550
	0    -1   -1   0   
$EndComp
$Comp
L Device:Jumper_NC_Small JP102
U 1 1
P 6100 5550
F 0 "JP102" V 6150 5850 50  0000 R CNN
F 1 "Jumper_NC_Small" V 6050 6300 50  0001 R CNN
F 2 "Resistor_SMD:R_0402_1005Metric" H 6100 5550 50  0001 C CNN
F 3 "~" H 6100 5550 50  0001 C CNN
F 4 "dnp" H 6100 5550 50  0001 C CNN "Config"
	1    6100 5550
	0    -1   -1   0   
$EndComp
Wire Wire Line
	6500 5750 6500 6050
$EndSCHEMATC
